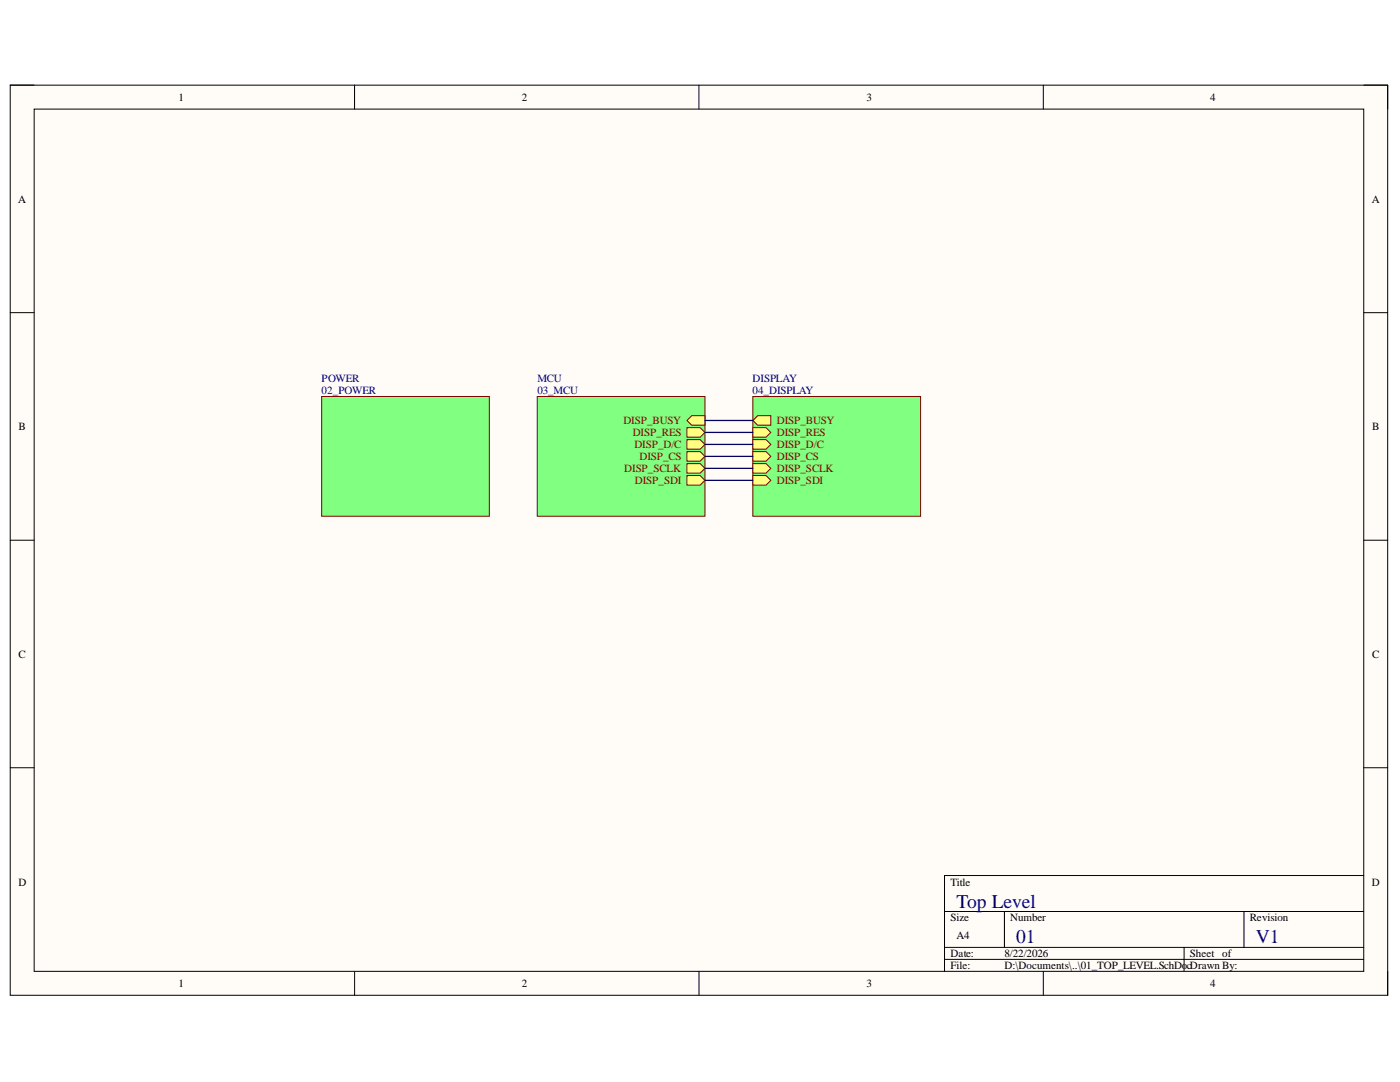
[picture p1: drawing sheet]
<svg xmlns="http://www.w3.org/2000/svg" width="279mm" height="216mm" viewBox="0 0 279 216" stroke-linecap="round" stroke-linejoin="round" font-family="sans-serif">
<path d="M2 17h274.9v181.6h-274.9z" fill-rule="evenodd" fill="#fffcf8"/>
<path d="M2 17h274.9v181.6h-274.9z" fill="none" stroke="#000" stroke-width=".2"/>
<path d="M6.8 21.8h265.4v172h-265.4z" fill-rule="evenodd" fill="#fffcf8"/>
<g fill="none" stroke="#000" stroke-width=".2">
<path d="M2 17h4.8M70.8 17v4.8M139.5 17v4.8M208.2 17v4.8M272.2 17h4.7v4.8M6.8 21.8h265.4v172h-265.4zM2 62.4h4.8M272.2 62.4h4.7M2 107.8h4.8M272.2 107.8h4.7M2 153.2h4.8M272.2 153.2h4.7"/>
<path d="M272.2 174.7h-83.7v19.1M70.8 193.8v4.8M139.5 193.8v4.8M188.5 181.9h83.7M188.5 189h83.7M188.5 191.4h83.7M200.5 181.9v7.1M208.2 193.8v4.8M236.3 189v4.8M248.3 181.9v7.1M276.9 193.8v4.8"/>
</g>
<path d="M64.2 79.1h33.5v23.9h-33.5z" fill-rule="evenodd" fill="#80ff80"/>
<path d="M64.2 79.1h33.5v23.9h-33.5z" fill="none" stroke="#800000" stroke-width=".2"/>
<path d="M107.2 79.1h33.5v23.9h-33.5z" fill-rule="evenodd" fill="#80ff80"/>
<path d="M107.2 79.1h33.5v23.9h-33.5z" fill="none" stroke="#800000" stroke-width=".2"/>
<path d="M138.1 82.9h2.6v2h-2.6l-1-1z" fill-rule="evenodd" fill="#ffff80"/>
<path d="M138.1 82.9h2.6v2h-2.6l-1-1z" fill="none" stroke="#800000" stroke-width=".2"/>
<path d="M137.1 85.3h2.6l1 1-1 .9h-2.6z" fill-rule="evenodd" fill="#ffff80"/>
<path d="M137.1 85.3h2.6l1 1-1 .9h-2.6z" fill="none" stroke="#800000" stroke-width=".2"/>
<path d="M137.1 87.7h2.6l1 1-1 .9h-2.6z" fill-rule="evenodd" fill="#ffff80"/>
<path d="M137.1 87.7h2.6l1 1-1 .9h-2.6z" fill="none" stroke="#800000" stroke-width=".2"/>
<path d="M137.1 90.1h2.6l1 1-1 .9h-2.6z" fill-rule="evenodd" fill="#ffff80"/>
<path d="M137.1 90.1h2.6l1 1-1 .9h-2.6z" fill="none" stroke="#800000" stroke-width=".2"/>
<path d="M137.1 92.5h2.6l1 1-1 .9h-2.6z" fill-rule="evenodd" fill="#ffff80"/>
<path d="M137.1 92.5h2.6l1 1-1 .9h-2.6z" fill="none" stroke="#800000" stroke-width=".2"/>
<path d="M137.1 94.9h2.6l1 .9-1 1h-2.6z" fill-rule="evenodd" fill="#ffff80"/>
<path d="M137.1 94.9h2.6l1 .9-1 1h-2.6z" fill="none" stroke="#800000" stroke-width=".2"/>
<path d="M150.2 79.1h33.5v23.9h-33.5z" fill-rule="evenodd" fill="#80ff80"/>
<path d="M150.2 79.1h33.5v23.9h-33.5z" fill="none" stroke="#800000" stroke-width=".2"/>
<path d="M150.2 83.9l1-1h2.6v2h-2.6z" fill-rule="evenodd" fill="#ffff80"/>
<path d="M150.2 83.9l1-1h2.6v2h-2.6z" fill="none" stroke="#800000" stroke-width=".2"/>
<path d="M150.2 85.3h2.7l.9 1-.9 .9h-2.7z" fill-rule="evenodd" fill="#ffff80"/>
<path d="M150.2 85.3h2.7l.9 1-.9 .9h-2.7z" fill="none" stroke="#800000" stroke-width=".2"/>
<path d="M150.2 87.7h2.7l.9 1-.9 .9h-2.7z" fill-rule="evenodd" fill="#ffff80"/>
<path d="M150.2 87.7h2.7l.9 1-.9 .9h-2.7z" fill="none" stroke="#800000" stroke-width=".2"/>
<path d="M150.2 90.1h2.7l.9 1-.9 .9h-2.7z" fill-rule="evenodd" fill="#ffff80"/>
<path d="M150.2 90.1h2.7l.9 1-.9 .9h-2.7z" fill="none" stroke="#800000" stroke-width=".2"/>
<path d="M150.2 92.5h2.7l.9 1-.9 .9h-2.7z" fill-rule="evenodd" fill="#ffff80"/>
<path d="M150.2 92.5h2.7l.9 1-.9 .9h-2.7z" fill="none" stroke="#800000" stroke-width=".2"/>
<path d="M150.2 94.9h2.7l.9 .9-.9 1h-2.7z" fill-rule="evenodd" fill="#ffff80"/>
<path d="M150.2 94.9h2.7l.9 .9-.9 1h-2.7z" fill="none" stroke="#800000" stroke-width=".2"/>
<path d="M140.7 83.9h9.5M140.7 86.3h9.5M140.7 88.7h9.5M140.7 91.1h9.5M140.7 93.5h9.5M140.7 95.8h9.5" fill="none" stroke="#000080" stroke-width=".25"/>
<g font-size="3.9" fill="#000080">
<text x="190.9" y="181.1">Top Level</text>
<text x="202.8" y="188.2">01</text>
<text x="250.6" y="188.2">V1</text>
</g>
<g font-size="2.2">
<text x="35.6" y="20.1">1</text>
<text x="104.1" y="20.1">2</text>
<text x="173" y="20.1">3</text>
<text x="241.5" y="20.1">4</text>
<text x="3.6" y="40.4">A</text>
<text x="273.8" y="40.4">A</text>
<text x="3.7" y="85.8">B</text>
<text x="273.9" y="85.8">B</text>
<text x="3.7" y="131.3">C</text>
<text x="273.9" y="131.3">C</text>
<text x="3.7" y="176.7">D</text>
<text x="189.7" y="176.7">Title</text>
<text x="273.8" y="176.7">D</text>
<text x="189.7" y="183.8">Size</text>
<text x="201.6" y="183.8">Number</text>
<text x="249.4" y="183.8">Revision</text>
<text x="189.7" y="191">Date:</text>
<text x="190.9" y="187.4">A4</text>
<text x="200.4" y="191">8/22/2026</text>
<text x="237.5" y="191">Sheet of</text>
<text x="35.6" y="197">1</text>
<text x="104.1" y="197">2</text>
<text x="173" y="197">3</text>
<text x="189.7" y="193.4">File:</text>
<text x="200.4" y="193.4">D:\Documents\..\01_TOP_LEVEL.SchDo</text>
<text x="236.8" y="193.4">cDrawn By:</text>
<text x="241.5" y="197">4</text>
</g>
<g font-size="2.2" fill="#000080">
<text x="64.2" y="76.3">POWER</text>
<text x="107.2" y="76.3">MCU</text>
<text x="150.2" y="76.3">DISPLAY</text>
<text x="64.2" y="78.7">02_POWER</text>
<text x="107.2" y="78.7">03_MCU</text>
<text x="150.2" y="78.7">04_DISPLAY</text>
</g>
<g font-size="2.2" fill="#800000">
<text x="124.4" y="84.6">DISP_BUSY</text>
<text x="126.3" y="87.1">DISP_RES</text>
<text x="126.6" y="89.4">DISP_D/C</text>
<text x="155" y="84.6">DISP_BUSY</text>
<text x="155" y="87.1">DISP_RES</text>
<text x="155" y="89.4">DISP_D/C</text>
<text x="124.6" y="94.2">DISP_SCLK</text>
<text x="127.6" y="91.8">DISP_CS</text>
<text x="155" y="91.8">DISP_CS</text>
<text x="155" y="94.2">DISP_SCLK</text>
<text x="126.7" y="96.6">DISP_SDI</text>
<text x="155" y="96.6">DISP_SDI</text>
</g>
</svg>
